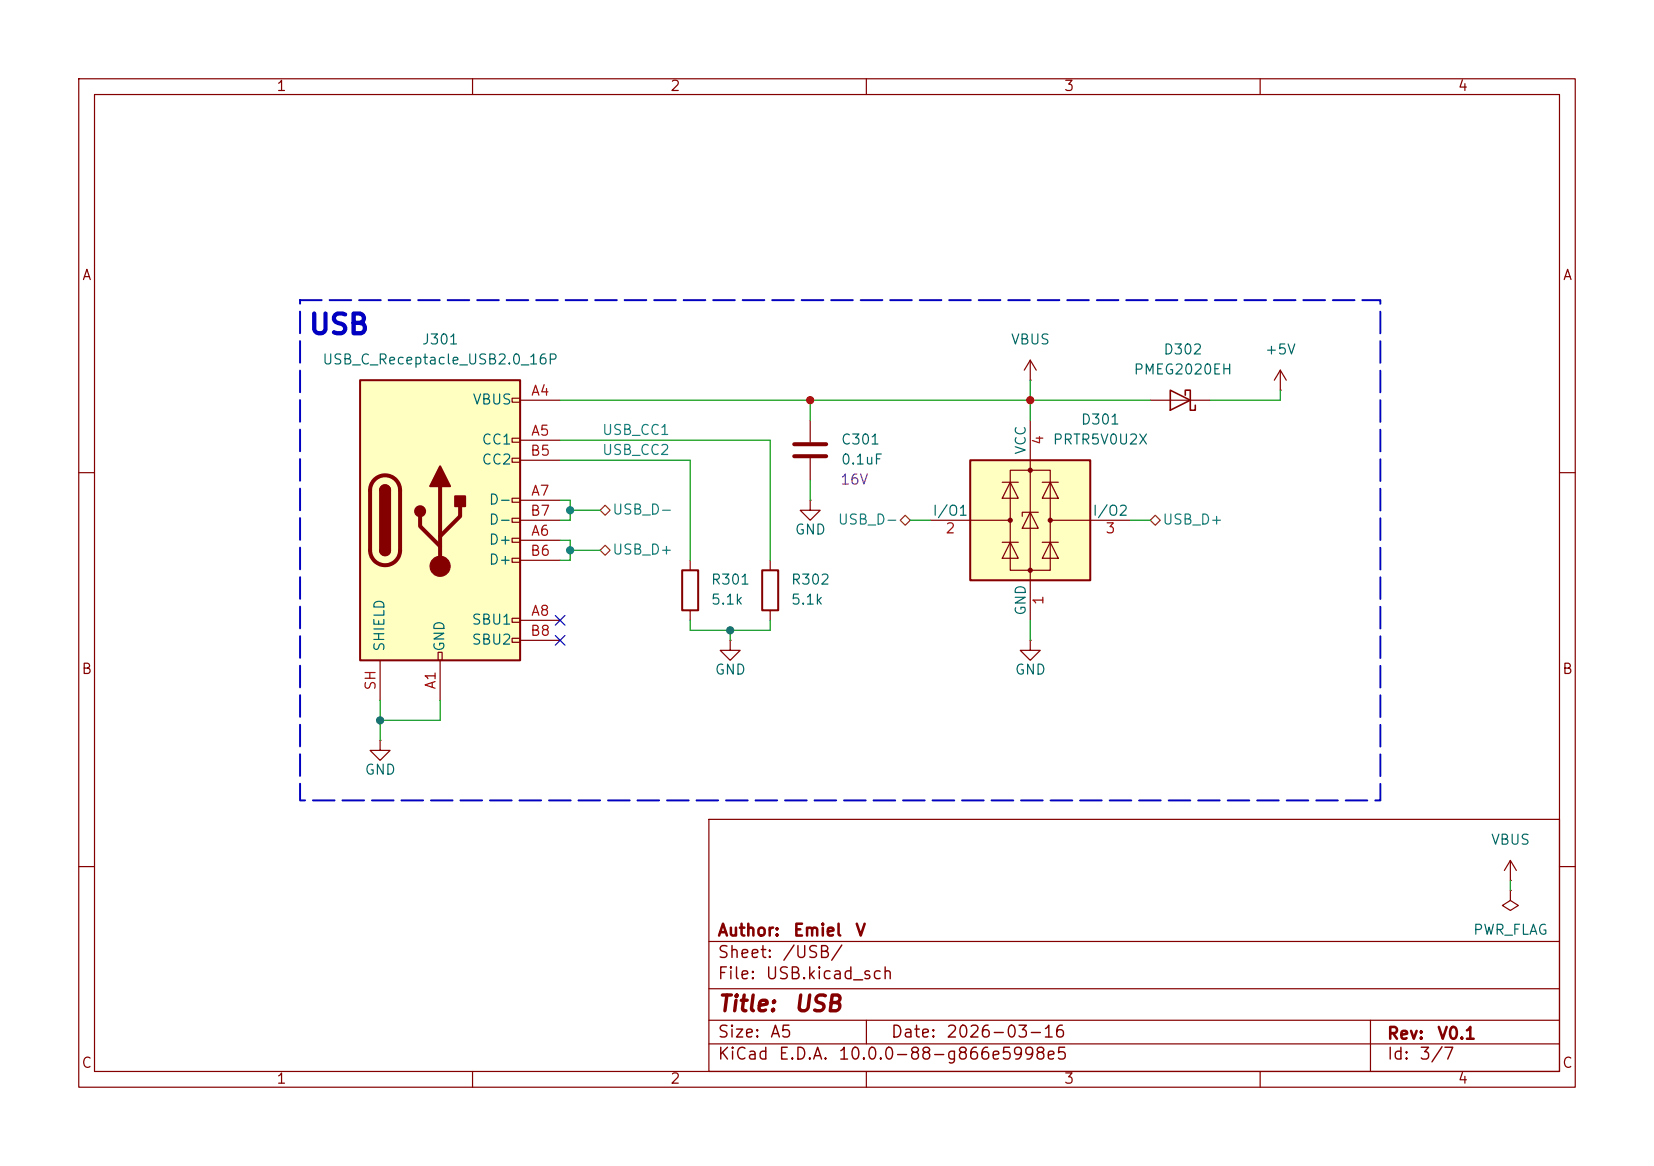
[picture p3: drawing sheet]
<svg xmlns="http://www.w3.org/2000/svg" width="210mm" height="148mm" viewBox="0 0 210 148" stroke-linecap="round" stroke-linejoin="round" font-family="sans-serif">
<g fill="none" stroke="#840000" stroke-width=".15">
<path d="M10 10h190v128h-190zM12 12h186v124h-186zM60 10v2M110 10v2M160 10v2M102.9 53.3v2.8M102.9 58.2v2.8M162.6 49.5h.1M162.6 47l-.8 1.3M162.6 47l.7 1.3M162.6 47v2.5M10 60h2"/>
<path d="M97.8 71.1v1.3M97.8 77.5v1.2M198 60h2M10 110h2M90 104h108v32h-108zM90 119.5h108M198 110h2M60 136v2M90 132.5h108M90 129.5h108M90 125.5h108M110 136v2"/>
<path d="M110 129.5v3M160 136v2M174 129.5v6.5"/>
</g>
<path d="M100.8 56.4h4.1M100.8 57.9h4.1" fill="none" stroke="#840000" stroke-width=".51"/>
<path d="M96.8 72.4h2v5.1h-2z" fill="none" stroke="#840000" stroke-width=".25"/>
<path d="M45.7 48.3h20.3v35.5h-20.3z" fill="#ffffc2"/>
<g fill="none" stroke="#840000" stroke-width=".15">
<path d="M65 50.5h1v.6h-1zM65 55.6h1v.5h-1zM65 58.2h1v.5h-1zM66 50.8h5.1M66 55.9h5.1M66 58.4h5.1M65 63.2h1v.6h-1zM65 65.8h1v.5h-1zM65 68.3h1v.5h-1zM65 70.9h1v.5h-1zM65 78.5h1v.5h-1zM66 68.6h5.1"/>
<path d="M66 63.5h5.1M66 78.7h5.1M66 71.1h5.1M66 66h5.1M87.6 71.1v1.3M87.6 77.5v1.2M102.9 63.5v1.3h1.2l-1.2 1.2-1.3-1.2h1.3M102.9 63.5h.1M48.3 94v1.3h1.2l-1.2 1.2-1.3-1.2h1.3M48.3 94h.1M48.3 83.8v5.1M55.6 82.8h.5v1h-.5z"/>
<path d="M55.9 83.8v5.1M65 81h1v.5h-1zM66 81.3h5.1M92.7 81.3v1.3h1.3l-1.3 1.2-1.3-1.2h1.3M92.7 81.3h.1M191.8 111.8h.1M191.8 113v1.3l1 .6-1 .7-1-.7 1-.6M191.8 113h.1M191.8 109.2l-.8 1.3M191.8 109.2l.7 1.3M191.8 109.2v2.6"/>
</g>
<path d="M45.7 48.3h20.3v35.5h-20.3zM48.3 62.2a.64 .64 0 0 1 .6-.6 .64 .64 0 0 1 .6 .6M48.3 69.9a.64 .64 0 0 0 .6 .6 .64 .64 0 0 0 .6-.6M86.6 72.4h2v5.1h-2z" fill="none" stroke="#840000" stroke-width=".25"/>
<path d="M47.5 60.9a1.9 1.9 0 0 1 2.1-.4 1.9 1.9 0 0 1 1.2 1.7v7.7a1.91 1.91 0 0 1-1.9 1.8 1.91 1.91 0 0 1-1.9-1.8v-7.7a1.9 1.9 0 0 1 .5-1.3zM53.3 65.5v1.3l2.6 2.5M55.9 61.7v10.2M58.4 64.3v1.2l-2.5 2.6" fill="none" stroke="#840000" stroke-width=".51"/>
<g fill="#840000" stroke="#840000" stroke-width=".25">
<path d="M48.3 62.2h1.2v7.7h-1.2z"/>
<path d="M48.4 61.8a.64 .64 0 0 1 .7-.2 .64 .64 0 0 1 .4 .6h-1.2z"/>
<path d="M48.3 69.9h1.2a.64 .64 0 0 1-.6 .6 .64 .64 0 0 1-.6-.6z"/>
<path d="M55.9 59.2l1.2 2.5h-2.5z"/>
<path d="M57.8 63h1.3v1.3h-1.3z"/>
<circle cx="53.3" cy="64.9" r=".63"/>
</g>
<circle cx="55.9" cy="71.9" r="1.27" fill="#840000" stroke="#840000" stroke-width=".15"/>
<path d="M123.2 58.4h15.2v15.3h-15.2z" fill="#ffffc2"/>
<path d="M123.2 58.4h15.2v15.3h-15.2z" fill="none" stroke="#840000" stroke-width=".25"/>
<g fill="none" stroke="#840000" stroke-width=".15">
<path d="M128.3 59.7h5v12.7h-5zM130.8 48.3h.1M130.8 45.7v2.6M130.8 53.3v25.4M130.8 45.7l-.8 1.3M130.8 45.7l.8 1.3M146 50.8h7.7M118.1 66h10.2M127.3 61.2h2M127.3 68.8h2M128.3 61.2l1 2h-2zM128.3 68.8l1 2.1h-2z"/>
<path d="M130.8 65l1 2.1h-2zM131.8 65h-2v.5M132.3 61.2h2.1M132.3 68.8h2.1M133.3 61.2l1.1 2h-2.1zM133.3 68.8l1.1 2.1h-2.1zM133.3 66h10.2M130.8 81.3v1.3h1.3l-1.3 1.2-1.3-1.2h1.3M130.8 81.3h.1"/>
</g>
<g fill="#840000" stroke="#840000" stroke-width=".15">
<circle cx="128.3" cy="66" r=".25"/>
<circle cx="130.8" cy="59.7" r=".25"/>
<circle cx="130.8" cy="72.4" r=".25"/>
<circle cx="133.3" cy="66" r=".25"/>
</g>
<path d="M148.6 49.5l2.5 1.3-2.5 1.3zM150.5 50.2v-.7h.6v2.6h.7v-.7" fill="none" stroke="#840000" stroke-width=".2"/>
<path d="M76.2 69.9l.6-.7 .7 .7-.7 .6zM76.2 64.8l.6-.7 .7 .7-.7 .6zM114.9 65.4l.7 .6-.7 .7-.6-.7zM146 66l.7-.6 .6 .6-.6 .7z" fill="none" stroke="#725600" stroke-width=".15"/>
<g fill="none" stroke="#009600" stroke-width=".15">
<path d="M71.1 58.4h16.5v12.7M71.1 55.9h26.7v15.2M71.1 50.8h74.9M102.9 50.8v2.5M130.8 48.3v5M162.6 49.5v1.3h-8.9M71.1 63.5h1.3v2.5h-1.3M71.1 68.6h1.3v2.5h-1.3M72.4 64.8h3.8M72.4 69.9h3.8M87.6 78.7v1.3h10.2v-1.3M102.9 61v2.5"/>
<path d="M115.6 66h2.5M130.8 78.7v2.6M143.5 66h2.5M48.3 88.9v5.1M55.9 88.9v2.5h-7.6M92.7 80v1.3M191.8 111.8v1.2"/>
</g>
<path d="M70.5 78.1l1.2 1.2M71.7 78.1l-1.2 1.2M70.5 80.7l1.2 1.2M71.7 80.7l-1.2 1.2" fill="none" stroke="#000084" stroke-width=".15"/>
<path d="M38.1 38.1h137.2v63.5h-137.2z" fill="none" stroke="#0000c2" stroke-width=".25" stroke-dasharray="2.7 1"/>
<g fill="#484848" stroke="#484848" stroke-width=".13">
<circle cx="48.3" cy="91.4" r=".46"/>
<circle cx="92.7" cy="80" r=".46"/>
</g>
<g fill="#008484" stroke="#008484" stroke-width=".13">
<circle cx="72.4" cy="64.8" r=".46"/>
<circle cx="72.4" cy="69.9" r=".46"/>
</g>
<g fill="#f00" stroke="#f00" stroke-width=".13">
<circle cx="102.9" cy="50.8" r=".46"/>
<circle cx="130.8" cy="50.8" r=".46"/>
</g>
<text font-size="2.5" fill="#0000c2" x="39.1" y="43.1">USB</text>
<g font-size="2" fill="#840000">
<text x="91" y="128.9">Title:</text>
<text x="100.7" y="128.9">USB</text>
</g>
<g font-size="1.5" fill="#840000">
<text x="91" y="119.2">Author:</text>
<text x="100.6" y="119.2">Emiel</text>
<text x="108.5" y="119.2">V</text>
<text x="91" y="124.7">File:</text>
<text x="91" y="122">Sheet:</text>
<text x="97.1" y="124.7">USB.kicad_sch</text>
<text x="99.2" y="122">/USB/</text>
<text x="91" y="134.9">KiCad</text>
<text x="91" y="132.1">Size:</text>
<text x="97.7" y="132.1">A5</text>
<text x="98.7" y="134.9">E.D.A.</text>
<text x="106.3" y="134.9">10.0.0-88-g866e5998e5</text>
<text x="113" y="132.1">Date:</text>
<text x="120" y="132.1">2026-03-16</text>
<text x="176" y="132.3">Rev:</text>
<text x="176" y="134.9">Id:</text>
<text x="180.1" y="134.9">3/7</text>
<text x="182.4" y="132.3">V0.1</text>
</g>
<g font-size="1.3" fill="#840000">
<text x="35" y="11.9">1</text>
<text x="85" y="11.9">2</text>
<text x="135" y="11.9">3</text>
<text x="185" y="11.9">4</text>
<text x="10.3" y="35.9">A</text>
<text x="198.4" y="35.9">A</text>
<text x="10.3" y="85.9">B</text>
<text x="198.3" y="85.9">B</text>
<text x="10.3" y="135.9">C</text>
<text x="35" y="137.9">1</text>
<text x="85" y="137.9">2</text>
<text x="135" y="137.9">3</text>
<text x="185" y="137.9">4</text>
<text x="198.3" y="135.9">C</text>
</g>
<g font-size="1.3" fill="#006464">
<text x="40.8" y="46.6">USB_C_Receptacle_USB2.0_16P</text>
<text x="53.5" y="44">J301</text>
<text x="128.3" y="44">VBUS</text>
<text x="143.8" y="47.9">PMEG2020EH</text>
<text x="147.6" y="45.3">D302</text>
<text x="160.5" y="45.3">+5V</text>
<text x="59.9" y="51.7">VBUS</text>
<text x="61.1" y="56.7">CC1</text>
<text x="61.1" y="59.3">CC2</text>
<text x="106.7" y="56.7">C301</text>
<text x="106.7" y="59.3">0.1uF</text>
<text x="130.6" y="57.8" transform="rotate(-90 130.6 57.8)">VCC</text>
<text x="133.6" y="56.7">PRTR5V0U2X</text>
<text x="137.1" y="54.2">D301</text>
<text x="62" y="64.4">D-</text>
<text x="118.3" y="65.8">I/O1</text>
<text x="138.6" y="65.8">I/O2</text>
<text x="62" y="69.4">D+</text>
<text x="62" y="72">D+</text>
<text x="62" y="66.9">D-</text>
<text x="100.8" y="68.2">GND</text>
<text x="90.2" y="74.5">R301</text>
<text x="90.2" y="77.1">5.1k</text>
<text x="100.3" y="74.5">R302</text>
<text x="100.3" y="77.1">5.1k</text>
<text x="49.1" y="82.8" transform="rotate(-90 49.1 82.8)">SHIELD</text>
<text x="56.7" y="82.8" transform="rotate(-90 56.7 82.8)">GND</text>
<text x="59.8" y="79.6">SBU1</text>
<text x="59.8" y="82.1">SBU2</text>
<text x="130.6" y="78.2" transform="rotate(-90 130.6 78.2)">GND</text>
<text x="90.7" y="86">GND</text>
<text x="128.8" y="86">GND</text>
<text x="46.2" y="98.7">GND</text>
<text x="189.2" y="107.5">VBUS</text>
<text x="187" y="119">PWR_FLAG</text>
</g>
<g font-size="1.3" fill="#a90000">
<text x="67.3" y="50.5">A4</text>
<text x="67.2" y="58.2">B5</text>
<text x="67.3" y="55.6">A5</text>
<text x="132.8" y="56.6" transform="rotate(-90 132.8 56.6)">4</text>
<text x="67.2" y="65.8">B7</text>
<text x="67.3" y="63.2">A7</text>
<text x="67.2" y="70.9">B6</text>
<text x="67.3" y="68.3">A6</text>
<text x="119.9" y="68">2</text>
<text x="140.3" y="68">3</text>
<text x="132.8" y="76.9" transform="rotate(-90 132.8 76.9)">1</text>
<text x="67.2" y="81">B8</text>
<text x="67.3" y="78.5">A8</text>
<text x="48" y="87.7" transform="rotate(-90 48 87.7)">SH</text>
<text x="55.6" y="87.6" transform="rotate(-90 55.6 87.6)">A1</text>
</g>
<g font-size="1.3" fill="#008484">
<text x="76.4" y="55.5">USB_CC1</text>
<text x="76.4" y="58.1">USB_CC2</text>
<text x="77.7" y="65.6">USB_D-</text>
<text x="77.7" y="70.7">USB_D+</text>
<text x="106.3" y="66.9">USB_D-</text>
<text x="147.5" y="66.9">USB_D+</text>
</g>
<text font-size="1.3" fill="#840084" x="106.6" y="61.8">16V</text>
</svg>
